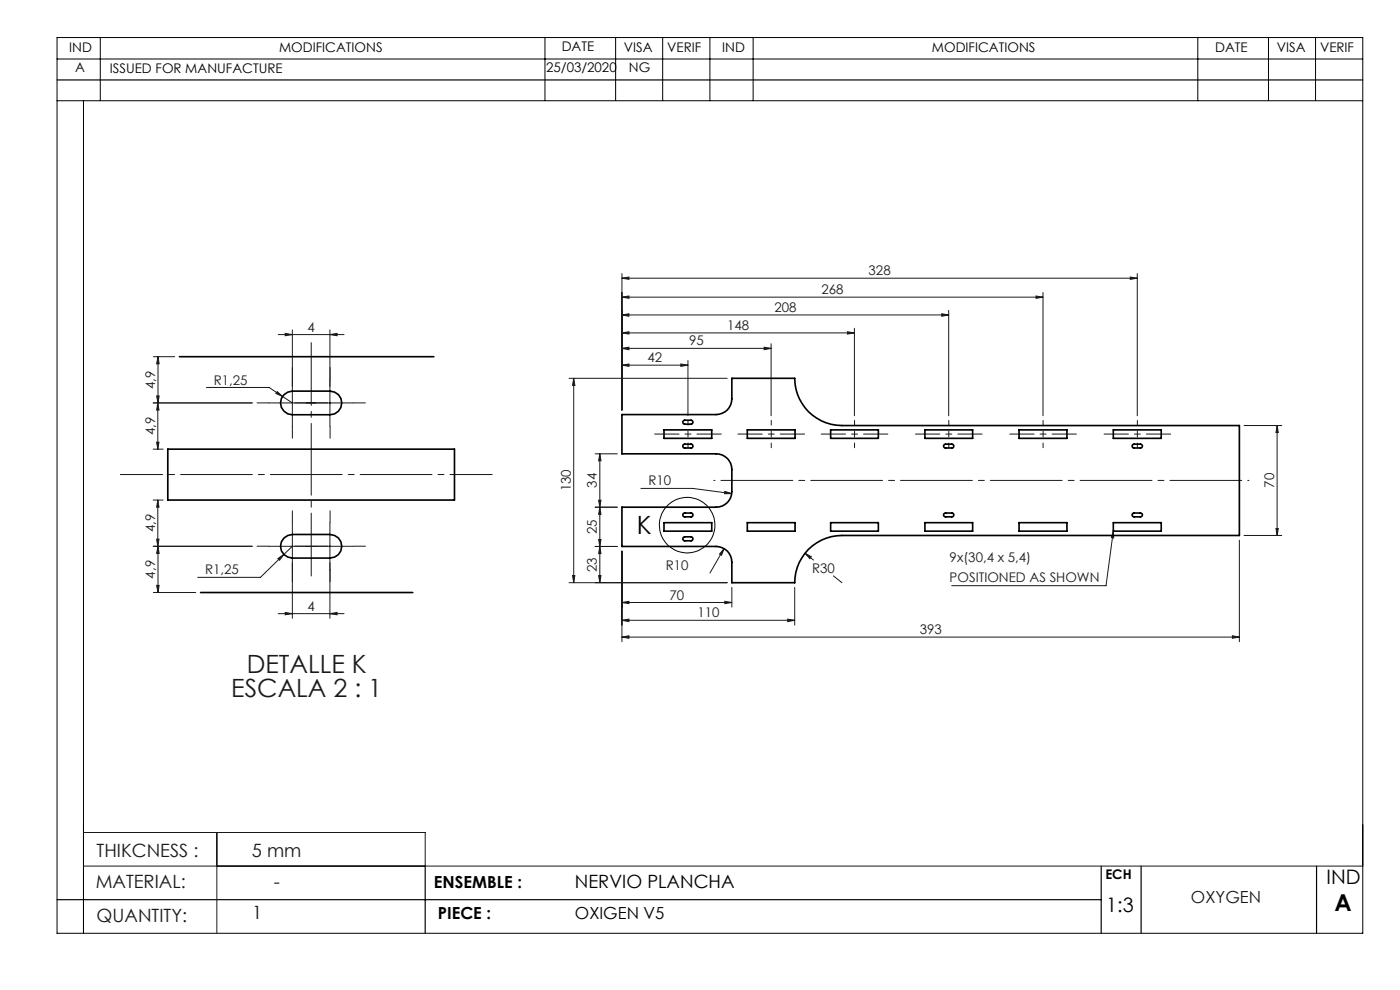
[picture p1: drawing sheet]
<svg xmlns="http://www.w3.org/2000/svg" width="297mm" height="210mm" viewBox="0 0 297 210" stroke-linecap="round" stroke-linejoin="round" font-family="sans-serif">
<g fill="none" stroke="#000" stroke-width=".21">
<path d="M12.1 12.5h277M12.1 8h277v190h-277zM21.3 8v13.3M115.6 8v13.3M130.6 8v13.3M140.6 8v13.3M150.6 8v13.3M159.8 8v13.3M254.1 8v13.3M269.1 8v13.3M279.1 8v13.3M12.1 21.4h277"/>
<path d="M17.7 21.4v176.6"/>
<circle cx="145.8" cy="111.4" r="5.9"/>
</g>
<g fill="none" stroke="#191924" stroke-width=".21">
<path d="M131.9 59l1.5-.2v.5zM131.9 58v29M131.9 59h109.4M239.8 58.8l1.5 .2-1.5 .3zM241.3 58v30.2M32.5 75.7h4.6M33.5 75.7l.3 1.5h-.6zM33.5 75.7v9.8M59 71h14M60.5 70.7l1.5 .3-1.5 .2zM62 70v20.5M70 71l1.5-.3v.5z"/>
<path d="M70 70v20.5M131.9 77.5l1.5-.3v.5zM131.9 73.9l1.5-.2v.5zM131.9 70.6l1.5-.2v.5zM131.9 66.8l1.5-.2v.5zM131.9 63l1.5-.2v.5zM131.9 77.5h14M131.9 73.9h31.7M131.9 70.6h49.4M131.9 66.8h69.4M131.9 63h89.4M144.4 77.2l1.5 .3-1.5 .2z"/>
<path d="M145.9 76.5v11.7M162.1 73.7l1.5 .2-1.5 .3zM163.6 72.9v15.3M179.8 70.4l1.5 .2-1.5 .3zM181.3 69.6v18.6M199.8 66.6l1.5 .2-1.5 .3zM201.3 65.8v22.4M219.8 62.8l1.5 .2-1.5 .3zM221.3 62v26.2M32.5 95.3h2.1M33.2 93.8h.5l-.2 1.5zM33.2 84h.6l-.3 1.5z"/>
<path d="M33.5 85.5v9.8M33.5 85.5l.2 1.5h-.5zM43.8 82.2h13.3l2.8 1.9M53.5 85.5h-21M57 85.5h18M58.8 83.1l1.1 1-1.4-.6zM59.9 84.1l2.1 1.4M120.7 80.2h33.6M121.7 80.2v43.4M121.7 80.2l.3 1.6h-.5zM126.3 96.3h4.7M127.2 96.3l.3 1.4h-.5z"/>
<path d="M127.2 96.3v27.3M263.9 90.3h8M270.9 90.3v23.3M270.9 90.3l.3 1.4h-.5zM32.5 115.9h21M32.5 106.1h2.1M33.2 114.4h.5l-.2 1.5zM33.5 106.1v9.8M33.5 106.1l.2 1.5h-.5zM33.5 115.9l.3 1.5h-.6zM33.5 115.9v9.8M57 115.9h18"/>
<path d="M58.9 118.5l1.3-.9-.9 1.2zM60.2 117.6l-5 4.9h-13.3M62 115.9l-1.8 1.7M62 110.9v20.3M70 110.9v20.3M126.3 107.6h4.7M127 106.1h.5l-.3 1.5zM127 114.4h.5l-.3 1.5zM127.2 107.6l.3 1.5h-.5zM127.2 115.9l.3 1.5h-.5zM131 115.9h-4.7M131.9 116.9v19.2"/>
<path d="M136 103.6h10.9l8.3 1.1M153.6 116.4l-.5 1.4-.5-.3zM153.6 116.4l-3 5.2M153.8 104.2l1.4 .5h-1.5zM170.8 117.4l1.3 .7-.3 .4zM170.8 117.4l1.8 1.4M236.2 112.7l-1.6 11.5h-32.7M236.2 112.7l.1 1.5a.25 .25 0 0 0-.3-.3 .25 .25 0 0 0-.2 .2zM262.9 114.6v21.5M263.9 113.6h8M270.7 112.1h.5l-.3 1.5zM32.5 125.7h9"/>
<path d="M33.2 124.2h.6l-.3 1.5zM59 130.2h14M60.5 129.9l1.5 .3-1.5 .2zM70 130.2l1.5-.3v.5zM120.7 123.6h33.6M121.5 122.1h.5l-.3 1.5zM127 122.1h.5l-.3 1.5zM131.9 127.8l1.5-.2v.4zM131.9 131.6l1.5-.3v.6zM131.9 135.1l1.5-.2v.5zM131.9 127.8h23.4M131.9 131.6h36.7"/>
<path d="M131.9 135.1h131M153.8 127.6l1.5 .2-1.5 .2zM155.3 124.6v4.2M167.1 131.3l1.5 .3-1.5 .3zM168.6 124.6v8M176.8 122.2l1.8 1.4M261.4 134.9l1.5 .2-1.5 .3zM17.7 176.6h72.5v7.1M46 176.6v21.4M17.7 183.7h271.4"/>
</g>
<g fill="none" stroke="#191924" stroke-width=".21" stroke-dasharray="15.2 1.3 1.3 1.3">
<path d="M57 85.5h-2.5M62 80.5v-2.5M62 90.5v2.5M65 85.5h-2.5M67 85.5h2.5M70 80.5v-2.5M70 90.5v2.5M75 85.5h2.5M57 115.9h-2.5M62 110.9v-2.5M65 115.9h-2.5M67 115.9h2.5"/>
<path d="M70 110.9v-2.5M75 115.9h2.5M62 120.9v2.5M70 120.9v2.5"/>
</g>
<path d="M66 122.2v-49.5" fill="none" stroke="#191924" stroke-width=".21" stroke-dasharray="15.2 1.3 1.3 1.3" stroke-dashoffset="1.9"/>
<path d="M104.4 100.7h-78.9" fill="none" stroke="#191924" stroke-width=".21" stroke-dasharray="15.2 1.3 1.3 1.3" stroke-dashoffset="6.3"/>
<path d="M146 95v-5.8M163.6 95v-5.8M181.3 95v-5.8M201.3 89.2v5.8M221.3 95v-5.8M241.3 95v-5.8" fill="none" stroke="#191924" stroke-width=".21" stroke-dasharray="15.2 1.3 1.3 1.3" stroke-dashoffset="14.2"/>
<path d="M138.9 92.1h14.1M156.6 92.1h14.1M174.2 92.1h14.2M194.2 92.1h14.2M214.2 92.1h14.2M234.2 92.1h14.2" fill="none" stroke="#191924" stroke-width=".21" stroke-dasharray="15.2 1.3 1.3 1.3" stroke-dashoffset="10.1"/>
<path d="M265 101.9h-113.6" fill="none" stroke="#191924" stroke-width=".21" stroke-dasharray="15.2 1.3 1.3 1.3" stroke-dashoffset="-1.5"/>
<path d="M12.1 17h277M12.1 190.8h221.5M90.2 183.7v14.3M233.6 183.7v14.3M242.1 183.7v14.3M279.3 183.7v14.3" fill="none" stroke="#000" stroke-width=".25"/>
<g fill="#191924">
<path d="M236.2 112.7l.1 1.5a.25 .25 0 0 0-.3-.3 .25 .25 0 0 0-.2 .2z"/>
<path d="M153.6 116.4l-1 1.1 .5 .3zM170.8 117.4l1 1.1 .3-.4zM153.8 104.2l-.1 .5h1.5zM58.8 83.1l-.3 .4 1.4 .6zM58.9 118.5l.4 .3 .9-1.2z"/>
<path d="M131.9 127.8l1.5-.2v.4zM153.8 127.6l1.5 .2-1.5 .2zM131.9 131.6l1.5-.3v.6zM167.1 131.3l1.5 .3-1.5 .3zM131.9 135.1l1.5-.2v.5zM261.4 134.9l1.5 .2-1.5 .3z"/>
<path d="M131.9 77.5l1.5-.3v.5zM144.4 77.2l1.5 .3-1.5 .2zM131.9 73.9l1.5-.2v.5zM162.1 73.7l1.5 .2-1.5 .3zM131.9 70.6l1.5-.2v.5zM179.8 70.4l1.5 .2-1.5 .3zM131.9 66.8l1.5-.2v.5zM199.8 66.6l1.5 .2-1.5 .3zM131.9 63l1.5-.2v.5zM219.8 62.8l1.5 .2-1.5 .3zM131.9 59l1.5-.2v.5zM239.8 58.8l1.5 .2-1.5 .3z"/>
<path d="M60.5 129.9l1.5 .3-1.5 .2zM70 130.2l1.5-.3v.5z"/>
<path d="M70 71l1.5-.3v.5zM60.5 70.7l1.5 .3-1.5 .2z"/>
<path d="M127.2 96.3l.3 1.4h-.5zM127 106.1h.5l-.3 1.5zM33.5 75.7l.3 1.5h-.6zM33.2 84h.6l-.3 1.5z"/>
<path d="M127 114.4h.5l-.3 1.5zM127.2 107.6l.3 1.5h-.5z"/>
<path d="M127 122.1h.5l-.3 1.5zM127.2 115.9l.3 1.5h-.5zM33.2 124.2h.6l-.3 1.5zM33.5 115.9l.3 1.5h-.6z"/>
<path d="M121.7 80.2l.3 1.6h-.5zM121.5 122.1h.5l-.3 1.5zM270.9 90.3l.3 1.4h-.5zM270.7 112.1h.5l-.3 1.5zM33.5 85.5l.2 1.5h-.5zM33.2 93.8h.5l-.2 1.5zM33.5 106.1l.2 1.5h-.5zM33.2 114.4h.5l-.2 1.5z"/>
</g>
<g fill="none" stroke="#000" stroke-width=".35">
<path d="M38.1 75.7h53.9M35.6 95.3h60.8v10.8h-60.8zM60.3 83.7l.8-.5 .9-.2h8a2.5 2.5 0 0 1 2.5 2.5 2.5 2.5 0 0 1-2.5 2.5h-8a2.49 2.49 0 0 1-2.3-1.6 2.49 2.49 0 0 1 .6-2.7zM131.9 87.9h20a3.3 3.3 0 0 0 3.4-3.3v-4.4h13.3a10 10 0 0 0 10 10.1h84.3v23.3h-84.3a10 10 0 0 0-10 10h-13.3v-4.3a3.3 3.3 0 0 0-3.4-3.4h-20v-8.3h20a3.3 3.3 0 0 0 3.4-3.3v-4.7a3.3 3.3 0 0 0-3.4-3.3h-20zM140.9 91.2h10.1v1.8h-10.1zM145 89.3l.3-.2h1.3a.42 .42 0 0 1 .4 .5 .42 .42 0 0 1-.4 .4l-1.5-.1-.2-.3zM145 94.3l1.6-.1a.41 .41 0 0 1 .4 .4 .41 .41 0 0 1-.4 .4h-1.5l-.2-.4zM158.5 91.2h10.2v1.8h-10.2zM176.2 91.2h10.1v1.8h-10.1zM196.2 91.2h10.1v1.8h-10.1zM200.3 94.3l1.6-.1a.41 .41 0 0 1 .5 .4 .41 .41 0 0 1-.5 .4h-1.5l-.2-.4zM216.2 91.2h10.1v1.8h-10.1z"/>
<path d="M236.2 91.2h10.1v1.8h-10.1zM240.3 94.3l1.6-.1a.41 .41 0 0 1 .5 .4 .41 .41 0 0 1-.5 .4h-1.4l-.3-.4zM60.3 114.1l.8-.5 .9-.2h8a2.5 2.5 0 0 1 2.5 2.5 2.5 2.5 0 0 1-2.5 2.5h-8a2.49 2.49 0 0 1-2.3-1.6 2.49 2.49 0 0 1 .6-2.7zM140.9 110.9h10.1v1.8h-10.1zM145 114l.3-.1h1.3a.42 .42 0 0 1 .4 .4 .42 .42 0 0 1-.4 .4h-1.5l-.2-.2zM145 108.9l1.6-.1a.41 .41 0 0 1 .4 .4 .41 .41 0 0 1-.4 .4h-1.5l-.2-.2zM158.5 110.9h10.2v1.8h-10.2zM176.2 110.9h10.1v1.8h-10.1zM196.2 110.9h10.1v1.8h-10.1zM200.3 108.9l1.6-.1a.41 .41 0 0 1 .5 .4 .41 .41 0 0 1-.5 .4h-1.5l-.2-.2zM216.2 110.9h10.1v1.8h-10.1zM236.2 110.9h10.1v1.8h-10.1z"/>
<path d="M240.3 108.9l1.6-.1a.41 .41 0 0 1 .5 .4 .41 .41 0 0 1-.5 .4h-1.4l-.3-.2zM42.5 125.7h45.1"/>
</g>
<text font-size="5.3" x="135.1" y="113.3">K</text>
<g font-size="5.3" fill="#191924">
<text x="52.3" y="142.7">DETALLE K</text>
<text x="49.1" y="147.8">ESCALA 2 : 1</text>
</g>
<text font-size="4.9" x="283.1" y="193.3">A</text>
<g font-size="4.2">
<text x="281.4" y="187.6">IND</text>
<text x="234.7" y="193.4">1:3</text>
</g>
<g font-size="3.9" fill="#191924">
<text x="20.5" y="181.8">THIKCNESS :</text>
<text x="53.5" y="181.8">5 mm</text>
<text x="20.3" y="188.3">MATERIAL:</text>
<text x="58.1" y="188.4">-</text>
<text x="20.5" y="195.5">QUANTITY:</text>
<text x="53.5" y="195">1</text>
</g>
<text font-size="3.9" x="122" y="188.4">NERVIO PLANCHA</text>
<g font-size="3.5">
<text x="92.1" y="188.4">ENSEMBLE :</text>
<text x="92.9" y="195">PIECE :</text>
<text x="122" y="195">OXIGEN V5</text>
</g>
<text font-size="3.5" fill="#191924" x="252.7" y="191.5">OXYGEN</text>
<g font-size="2.8">
<text x="14.7" y="11">IND</text>
<text x="59.2" y="11">MODIFICATIONS</text>
<text x="119.2" y="10.9">DATE</text>
<text x="132.4" y="11">VISA</text>
<text x="141.5" y="11">VERIF</text>
<text x="153.2" y="11">IND</text>
<text x="197.7" y="11">MODIFICATIONS</text>
<text x="257.8" y="11">DATE</text>
<text x="270.9" y="11">VISA</text>
<text x="280" y="11.1">VERIF</text>
<text x="16" y="15.3">A</text>
<text x="23.3" y="15.5">ISSUED FOR MANUFACTURE</text>
<text x="115.9" y="15.3">25/03/2020</text>
<text x="133.4" y="15.3">NG</text>
<text x="234.5" y="186.5">ECH</text>
</g>
<g font-size="2.8" fill="#191924">
<text x="184.3" y="58.4">328</text>
<text x="174.3" y="62.4">268</text>
<text x="65.2" y="70.4">4</text>
<text x="154.3" y="70">148</text>
<text x="164.3" y="66.2">208</text>
<text x="137.4" y="76.8">42</text>
<text x="146.2" y="73.3">95</text>
<text x="32.9" y="82.5" transform="rotate(-90 32.9 82.5)">4,9</text>
<text x="45.3" y="81.6">R1,25</text>
<text x="32.9" y="92.3" transform="rotate(-90 32.9 92.3)">4,9</text>
<text x="121.1" y="104.3" transform="rotate(-90 121.1 104.3)">130</text>
<text x="126.6" y="103.5" transform="rotate(-90 126.6 103.5)">34</text>
<text x="137.5" y="103">R10</text>
<text x="270.3" y="103.5" transform="rotate(-90 270.3 103.5)">70</text>
<text x="32.9" y="112.9" transform="rotate(-90 32.9 112.9)">4,9</text>
<text x="126.6" y="113.3" transform="rotate(-90 126.6 113.3)">25</text>
<text x="201.5" y="119.3">9x(30,4 x 5,4)</text>
<text x="32.9" y="122.7" transform="rotate(-90 32.9 122.7)">4,9</text>
<text x="43.5" y="121.8">R1,25</text>
<text x="126.6" y="121.3" transform="rotate(-90 126.6 121.3)">23</text>
<text x="141.2" y="120.9">R10</text>
<text x="172.3" y="121.5">R30</text>
<text x="201.5" y="123.5">POSITIONED AS SHOWN</text>
<text x="65.2" y="129.5">4</text>
<text x="142.1" y="127.2">70</text>
<text x="147.9" y="131">110</text>
<text x="195.1" y="134.5">393</text>
</g>
</svg>
